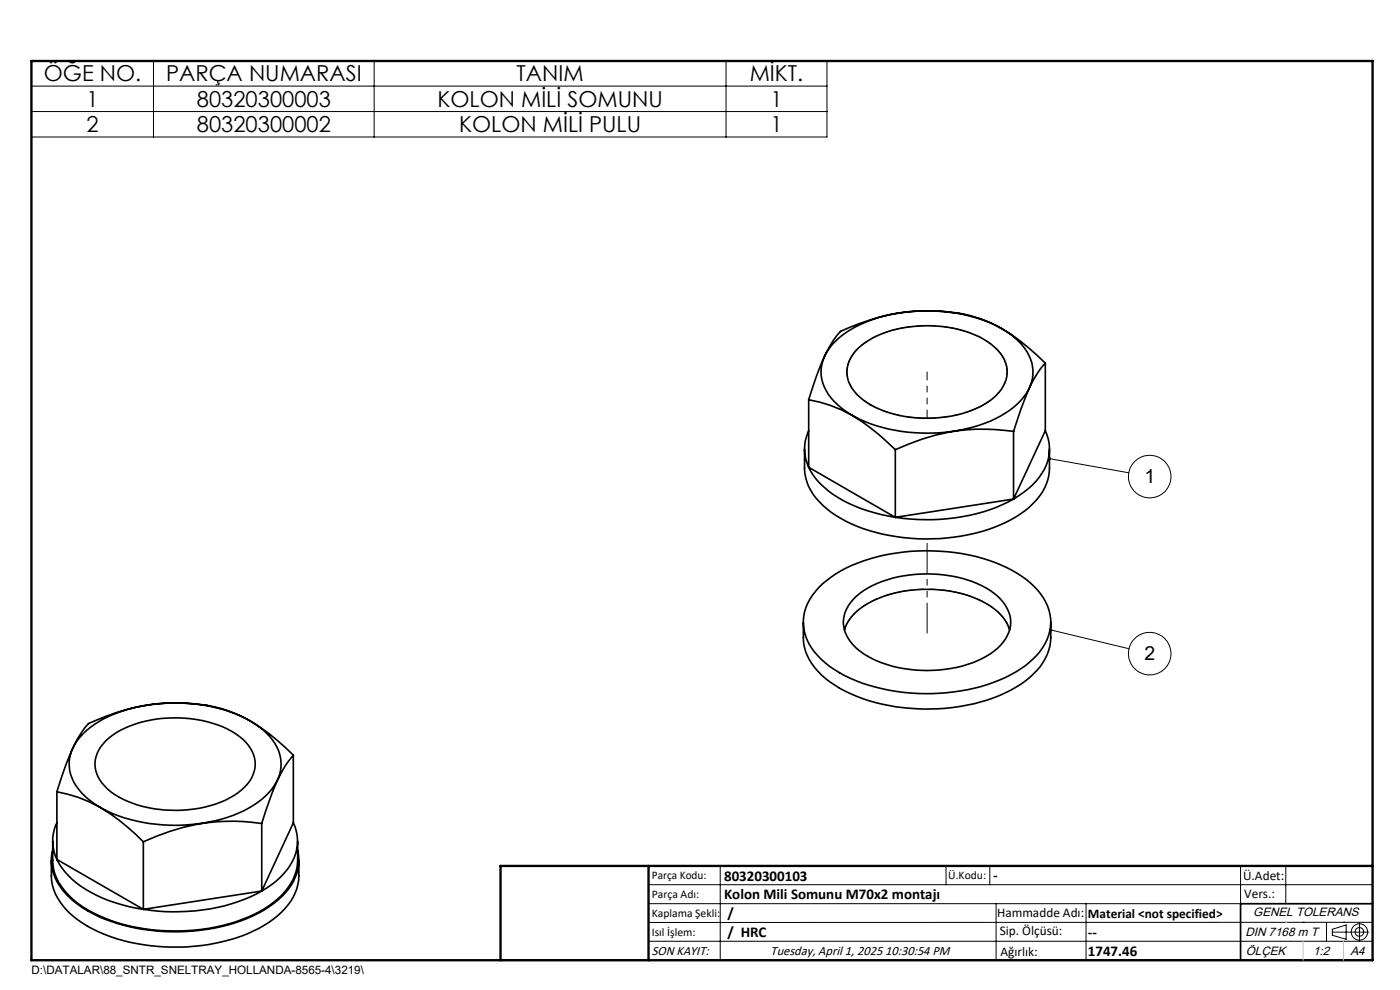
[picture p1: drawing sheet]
<svg xmlns="http://www.w3.org/2000/svg" width="297mm" height="210mm" viewBox="0 0 297 210" stroke-linecap="round" stroke-linejoin="round" font-family="sans-serif">
<g fill="none" stroke="#000" stroke-width=".35">
<path d="M177.1 72.5a25 25 0 0 1 14.4-6.2 34.3 34.3 0 0 1 21 3.4 12.1 12.1 0 0 1 6.5 8.1 8.9 8.9 0 0 1-3.1 7.8 24.6 24.6 0 0 1-13.4 5.8 34.4 34.4 0 0 1-22.2-3.6 11.7 11.7 0 0 1-6.1-8.2 9 9 0 0 1 2.9-7.1zM182 73.9a21.4 21.4 0 0 1 14.4-4.8 23.2 23.2 0 0 1 13.9 4 7 7 0 0 1 3.1 7.4 10.6 10.6 0 0 1-6.1 6.1 26.8 26.8 0 0 1-22.7-.7 9.1 9.1 0 0 1-4.9-6.5 6.9 6.9 0 0 1 2.3-5.5zM221.8 77a37.2 37.2 0 0 0-13.9-9.4 39.1 39.1 0 0 0-25.7 1.1l-3.9 1.6a30.1 30.1 0 0 0-5.7 11.2l-1 3.3M221.8 77a22.7 22.7 0 0 0-4.5 7.9l-2.3 6.6M221.8 77v14.4M170.7 95.2v4.1a10.6 10.6 0 0 0 3.8 7.8 30.1 30.1 0 0 0 17.2 6.9 40.2 40.2 0 0 0 22.8-3.8 16 16 0 0 0 7.5-7.6l.3-.8a19.2 19.2 0 0 0 .3-6.6M171.6 84.8a29.4 29.4 0 0 1 14.9 7.4l3.4 3.2M171.6 91.4a9 9 0 0 0 0 7.7M171.6 99.1a18.1 18.1 0 0 0 9.7 8.2l4.2 1.5 4.4 .9M171.6 84.8v14.3M171.6 99.1l18.3 10.6M189.9 95.4v14.3"/>
<path d="M215 91.5a42 42 0 0 0-25.1 3.9M215 91.5v14.4M221.8 91.4a9.5 9.5 0 0 1-2.1 10.7l-1.6 1.6-3.1 2.2M221.8 91.4l-6.8 14.5M215 105.9a40.2 40.2 0 0 1-25.1 3.8M215 105.9l-25.1 3.8M170.4 132a19.4 19.4 0 0 0 .3 5.4 14.4 14.4 0 0 0 7.4 8.6 40.6 40.6 0 0 0 27.1 3.6 28 28 0 0 0 14-6.6 10.7 10.7 0 0 0 3.7-7.8v-3.2M173.7 124.6a26.8 26.8 0 0 1 13.7-6.8 41.7 41.7 0 0 1 27.3 3.2 15.6 15.6 0 0 1 7.8 8.4 10.1 10.1 0 0 1-3.3 10.3 28.5 28.5 0 0 1-15.5 6.9 41.4 41.4 0 0 1-24.5-3.3 16.3 16.3 0 0 1-8.3-8.3 9.8 9.8 0 0 1 2.8-10.4zM179.1 133.6a10.5 10.5 0 0 1 5.9-6.1 28.2 28.2 0 0 1 23.3 0 10.5 10.5 0 0 1 5.9 6.1M181.1 127.1a20.4 20.4 0 0 1 13-5.3 25.3 25.3 0 0 1 16.8 4 7.6 7.6 0 0 1 3.3 7.6 10.5 10.5 0 0 1-5.9 6.3 28 28 0 0 1-24.2-.5 9.1 9.1 0 0 1-5.2-7.2 7.3 7.3 0 0 1 2.2-4.9zM17.6 155.7a26 26 0 0 1 15.8-6.4 33 33 0 0 1 20.6 4.2 10.9 10.9 0 0 1 5.6 8.3 9.7 9.7 0 0 1-4 7.7 29 29 0 0 1-16.8 5.5 33.1 33.1 0 0 1-18.1-4.1 12.2 12.2 0 0 1-5.9-7.3 8.6 8.6 0 0 1 2.8-7.9zM22.5 157.1a20.7 20.7 0 0 1 13.1-4.8 23.6 23.6 0 0 1 15.2 3.9 6.8 6.8 0 0 1 2.5 8.9 15 15 0 0 1-9.8 6.1 26.6 26.6 0 0 1-19.2-2.7 7.8 7.8 0 0 1-4.1-7.3 7.5 7.5 0 0 1 2.3-4.1z"/>
<path d="M11.2 178.4v4.1a11.1 11.1 0 0 0 4.6 8.6 33.1 33.1 0 0 0 19.4 6.3 36.7 36.7 0 0 0 21.9-5.3 12.2 12.2 0 0 0 6-9.6v-4.1M12.1 167.9a32 32 0 0 1 16.7 9l1.6 1.7M12.1 174.5a8.7 8.7 0 0 0 0 7.8M12.1 167.9v14.4M30.4 178.6v14.3M55.5 174.7a42.1 42.1 0 0 0-25.1 3.9M55.5 174.7v14.3M62.2 160.2a37.9 37.9 0 0 0-13.8-9.4 39.4 39.4 0 0 0-27.7 1.8l-1.9 .9a31.1 31.1 0 0 0-5.7 11.2l-1 3.2M62.2 160.2a26.2 26.2 0 0 0-5.2 9.9l-1.5 4.6M62.2 174.5a9.5 9.5 0 0 1-2 10.8 17.6 17.6 0 0 1-4.7 3.7M62.2 160.2v14.3M62.2 174.5l-6.7 14.5"/>
<path d="M10.9 182.5a19.9 19.9 0 0 0 .2 5.4 14.6 14.6 0 0 0 7.5 8.6 41 41 0 0 0 27 3.6 28.3 28.3 0 0 0 14.1-6.6 10.9 10.9 0 0 0 3.7-7.7v-3.3M11.2 180.3a10.3 10.3 0 0 0 3.6 10.1 28.4 28.4 0 0 0 14.2 6.5 41.8 41.8 0 0 0 25.9-3.2 15.8 15.8 0 0 0 8.1-8.4 9.4 9.4 0 0 0 .1-5M12.1 182.3a17.2 17.2 0 0 0 8.5 7.7l2.5 1.1 2.8 .8 4.5 1M12.1 182.3l18.3 10.6M55.5 189a39.6 39.6 0 0 1-25.1 3.9M55.5 189l-25.1 3.9M291.2 191.7h-28v12M106.2 203.7h185"/>
</g>
<path d="M184.7 85.8a26.4 26.4 0 0 0 24.4-.2 8.1 8.1 0 0 0 4.6-7.2 8.8 8.8 0 0 0-5-6.4 26.4 26.4 0 0 0-24.5 .2 8.1 8.1 0 0 0-4.5 7.2 8.8 8.8 0 0 0 5 6.4" fill="none" stroke="#000" stroke-width=".21" stroke-dasharray="6.3 1.3 1.3 1.3 1.3 1.3" stroke-dashoffset="4.8"/>
<path d="M214.2 133.6a10.6 10.6 0 0 0-5.9-6.1 28 28 0 0 0-24.2 .5 10.1 10.1 0 0 0-4.9 5.6" fill="none" stroke="#000" stroke-width=".21" stroke-dasharray="6.3 1.3 1.3 1.3 1.3 1.3" stroke-dashoffset="1.5"/>
<path d="M196.7 135.2v-20.9" fill="none" stroke="#000" stroke-width=".21" stroke-dasharray="6.3 1.3 1.3 1.3 1.3 1.3" stroke-dashoffset="-.9"/>
<path d="M196.7 88.7v-9.8" fill="none" stroke="#000" stroke-width=".21" stroke-dasharray="6.3 1.3 1.3 1.3 1.3 1.3" stroke-dashoffset="4.6"/>
<g fill="none" stroke="#000" stroke-width=".21">
<path d="M6.7 12.9h168.7v16.2h-168.7zM6.7 18.3h168.7M32.6 12.9v16.2M79.4 12.9v16.2M154 12.9v16.2M6.7 23.7h168.7M222.6 97.3l16.9 3M222.9 133.6l16.6 4M137.6 187.7h153.6M137.6 191.7h153.6M137.6 199.7h153.6M152.8 183.7v20"/>
<path d="M200.7 183.7v4M210 183.7v4M211.3 191.7v12M230.4 191.7v12M263.2 183.7v20M272.8 183.7v8M276.4 195.6h.1M281.4 195.6v4.1M282.6 197.7h7.8M282.6 197.1l3-.9v3l-3-.8zM285 195.6h.1M288.4 195.8v3.8"/>
<path d="M291.2 195.6l-153.6 .1"/>
<circle cx="243.9" cy="101.1" r="4.5"/>
<circle cx="243.9" cy="138.6" r="4.5"/>
<circle cx="288.4" cy="197.7" r="1.74"/>
<circle cx="288.4" cy="197.7" r=".93"/>
</g>
<path d="M6.7 12.9h284.5v190.8h-284.5zM137.6 183.7v20M291.2 183.7h-185v20" fill="none" stroke="#000" stroke-width=".5"/>
<path d="M272.8 195.6h.1M276.4 199.7v4M285 199.7v4" fill="none" stroke="#c0c0c0" stroke-width=".21"/>
<path d="M222.4 97l-.1 .2 .3 .1-.3-.1a.34 .34 0 0 0 .4 .4 .34 .34 0 0 0 .3-.5 .34 .34 0 0 0-.6-.1zM222.7 133.4l-.1 .2h.3h-.3a.33 .33 0 0 0 .4 .3 .33 .33 0 0 0 .2-.5 .33 .33 0 0 0-.5 0z" fill="#000"/>
<g font-size="4.7">
<text x="9.3" y="17.3">ÖĞE NO.</text>
<text x="35.2" y="17.3">PARÇA NUMARASI</text>
<text x="109.6" y="17.3">TANIM</text>
<text x="159" y="17.3">MİKT.</text>
<text x="18.3" y="22.6">1</text>
<text x="41.8" y="22.6">80320300003</text>
<text x="92.8" y="22.6">KOLON MİLİ SOMUNU</text>
<text x="163.4" y="22.6">1</text>
<text x="18.3" y="28">2</text>
<text x="41.8" y="28">80320300002</text>
<text x="97.4" y="28">KOLON MİLİ PULU</text>
<text x="163.4" y="28">1</text>
</g>
<g font-size="4.1">
<text x="242.8" y="102.4">1</text>
<text x="242.8" y="139.9">2</text>
</g>
<g font-size="3.2">
<text x="153.6" y="190.8">Kolon Mili Somunu M70x2 montajı</text>
<text x="153.6" y="186.8">80320300103</text>
<text x="210.7" y="186.6">-</text>
<text x="154.3" y="194.8">/</text>
<text x="154.3" y="198.8">/ HRC</text>
<text x="230.8" y="198.7">--</text>
<text x="230.8" y="202.8">1747.46</text>
</g>
<g font-size="2.8">
<text x="263.7" y="186.7">Ü.Adet:</text>
<text x="263.9" y="190.5">Vers.:</text>
<text x="211.5" y="194.5">Hammadde Adı:</text>
<text x="230.8" y="194.7">Material &lt;not specified&gt;</text>
<text x="138.3" y="202.6">SON KAYIT:</text>
<text x="163.5" y="202.6">Tuesday, April 1, 2025 10:30:54 PM</text>
<text x="212.1" y="198.4">Sip. Ölçüsü:</text>
<text x="212.2" y="202.7">Ağırlık:</text>
</g>
<g font-size="2.6">
<text x="265.9" y="194.4">GENEL TOLERANS</text>
<text x="264.2" y="198.5">DIN 7168 m T</text>
<text x="264.3" y="202.6">ÖLÇEK</text>
<text x="278.5" y="202.6">1:2</text>
<text x="286.5" y="202.6">A4</text>
</g>
<g font-size="2.5">
<text x="138.3" y="186.4">Parça Kodu:</text>
<text x="138.3" y="190.5">Parça Adı:</text>
<text x="201.2" y="186.5">Ü.Kodu:</text>
<text x="138.3" y="194.5">Kaplama Şekli:</text>
<text x="138.3" y="198.6">Isıl İşlem:</text>
<text x="6.7" y="206.7">D:\DATALAR\88_SNTR_SNELTRAY_HOLLANDA-8565-4\3219\</text>
</g>
</svg>
